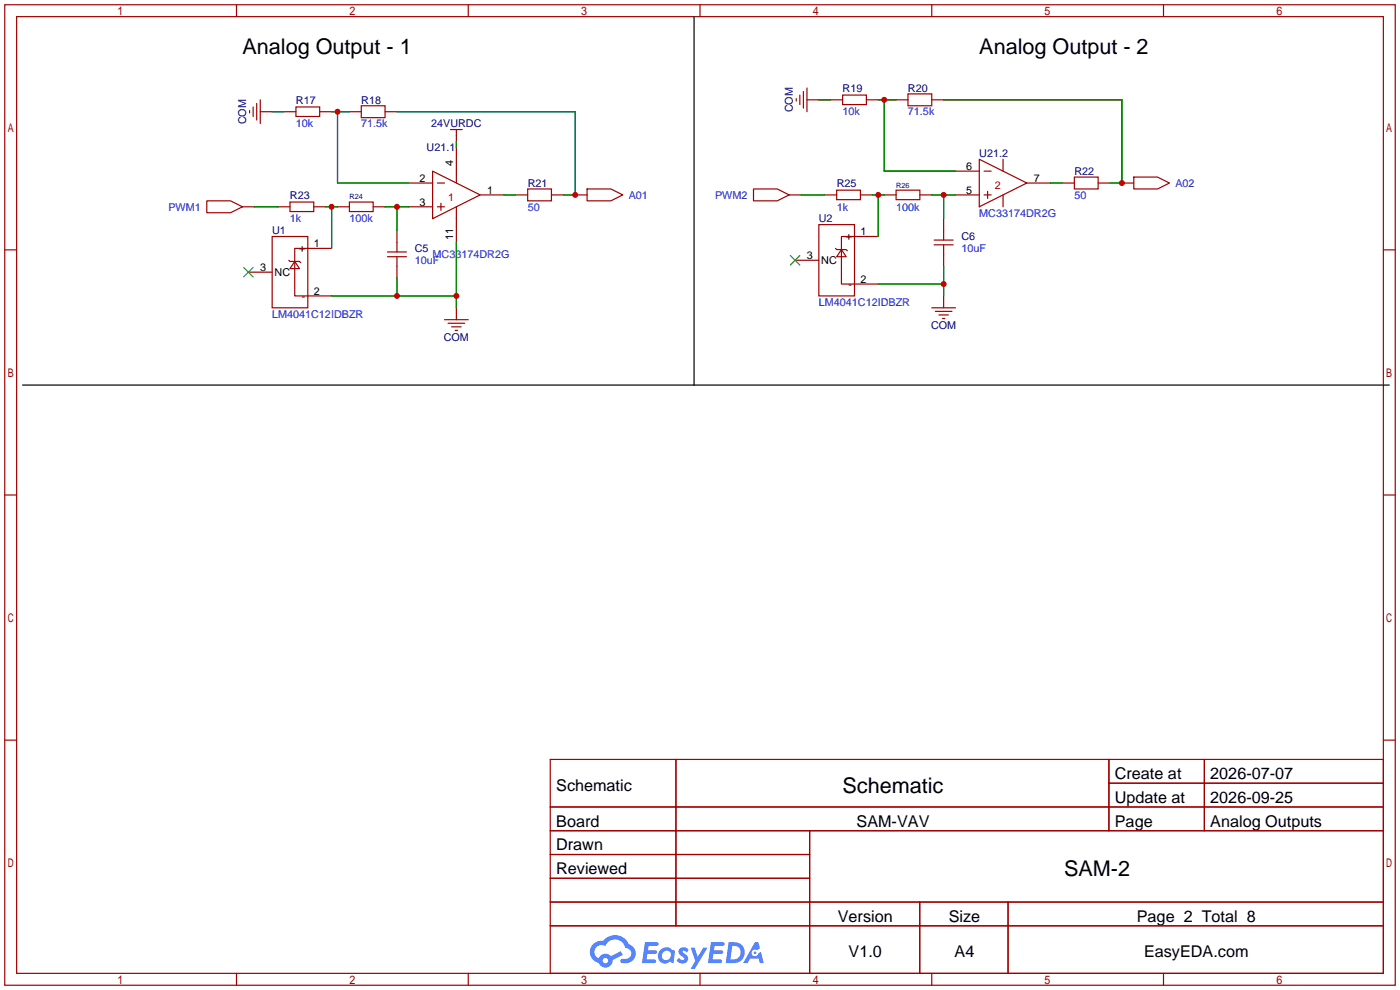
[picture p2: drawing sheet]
<svg xmlns="http://www.w3.org/2000/svg" width="299mm" height="212mm" viewBox="0 0 299 212" stroke-linecap="round" stroke-linejoin="round" font-family="sans-serif">
<g fill="none" stroke="#a10000" stroke-width=".25">
<path d="M1 1h297.2v209.6h-297.2zM3.6 3.6h292.1v204.4h-292.1zM50.5 1v2.6M100.1 1v2.6M149.6 1v2.6M199.1 1v2.6M248.7 1v2.6M1 53.4h2.6M295.7 53.4h2.5M1 105.8h2.6M295.7 105.8h2.5M1 158.2h2.6"/>
<path d="M295.7 158.2h2.5M117.6 162.3h178.1v45.7h-178.1zM117.6 172.5h178.1M117.6 177.5h178.1M144.5 162.3v35.6M173 177.5v30.5M237 162.3v15.2M237 167.4h58.7M257.4 162.3v15.2M117.6 182.6h55.4M117.6 192.8h178.1M117.6 187.7h55.4"/>
<path d="M117.6 197.9h178.1M196.6 192.8v15.2M215.4 192.8v15.2M50.5 208v2.6M100.1 208v2.6M149.6 208v2.6M199.1 208v2.6M248.7 208v2.6"/>
</g>
<g fill="#5487ff">
<path d="M145.3 202.7a1.3 1.3 0 0 1 1.9 .3l-.4 .6a.54 .54 0 0 0-.9-.2l.1 .2a1.34 1.34 0 0 1 .9 1.8 1.47 1.47 0 0 1-2.3-.1l.5-.6 .8 .5a.31 .31 0 0 0 .4-.3 .31 .31 0 0 0-.3-.4 1.12 1.12 0 0 1-.7-1.8z"/>
<path d="M147.6 202.5h.9l.6 2 1.2-2h.9l-2.7 4.6h-.9l1-1.7z"/>
<path d="M137.8 201.4h1.7a1.31 1.31 0 0 1 1.2 .2 .4 .4 0 0 1-.3 .5l-1.8 .1-.1 .9h1.6a.4 .4 0 0 1 .4 .4 .4 .4 0 0 1-.5 .4h-1.6l-.2 1.2h1.4a.46 .46 0 0 1 .5 0 .46 .46 0 0 1 .1 .5l-.4 .2h-2.6z"/>
<path d="M151.9 201.4h1.7a1.32 1.32 0 0 1 1.2 .2 .39 .39 0 0 1-.3 .5l-1.8 .1-.1 .9h1.6a.4 .4 0 0 1 .4 .4 .4 .4 0 0 1-.4 .4h-1.7l-.2 1.2h1.4a.46 .46 0 0 1 .5 0 .46 .46 0 0 1 .1 .5l-.4 .2h-2.6z"/>
<path d="M161.3 201.4h.8l.3 1.3-.6 .4a.75 .75 0 0 0-1.1 .3 .75 .75 0 0 0 .5 1 .75 .75 0 0 0 .9-.7l.5-.2 .6 2.3h-.8l-.3-.9h-1.8l-.5 .9h-1z"/>
<path d="M155.7 201.4l-.6 4.4h1.5a2.27 2.27 0 0 0 2.6-2.2 2.27 2.27 0 0 0-2.7-2.2zM156.5 202.1a1.5 1.5 0 0 1 1.8 1.6 1.5 1.5 0 0 1-1.9 1.4h-.3z"/>
<path d="M141.2 203a1.6 1.6 0 0 0-.3 2.3 1.6 1.6 0 0 0 2.3 .2l.7 .3 .3-2.4-.1-.3-.5-.1a1.58 1.58 0 0 0-2.4 0zM141.8 203.5a.98 .98 0 0 1 1.6 .4 .98 .98 0 0 1-1.1 1.3 .94 .94 0 0 1-.9-.7 .94 .94 0 0 1 .4-1z"/>
<path d="M126.8 201.8a2.37 2.37 0 0 0 1.1 4 1.54 1.54 0 0 0 1.8 1 1.54 1.54 0 0 0 1.2-1.6l2.2-1.1-.5-.8-2 1a1.57 1.57 0 0 0-2.7 .5 1.5 1.5 0 0 1-.7-2.1 1.5 1.5 0 0 1 2.2-.5 2.23 2.23 0 0 1 2.3-1.4 2.23 2.23 0 0 1 2 1.8 1.16 1.16 0 0 1 1.2 1.1 1.16 1.16 0 0 1-1.1 1.2h-.7a.47 .47 0 0 0-.5 .4 .47 .47 0 0 0 .4 .5 2.17 2.17 0 0 0 2.5-.9 2.17 2.17 0 0 0-.3-2.7l-.8-.4a3.2 3.2 0 0 0-5.5-.7l-1.1 .1zM128.8 205.3a.6 .6 0 0 1 1.2 0 .6 .6 0 0 1-1.2 0z"/>
<circle cx="161.4" cy="203.6" r=".28"/>
</g>
<g fill="none" stroke="#a10000" stroke-width=".25">
<path d="M171.7 19.6v3.5M172.5 18.8v5.1M53.3 23.6v.5M54.1 22.9v2M54.9 22.1v3.6M55.6 23.9h2.6M55.6 21.3v5.1M60.7 23.9h2.5M63.2 22.9h5.1v2h-5.1zM68.3 23.9h2.6M74.7 23.9h2.5M77.2 22.6h5.1v2.5h-5.1z"/>
<path d="M82.3 23.9h2.5M87.4 39.1h5.1M92.5 36.6l10.1 5.1-10.1 5zM93.5 39.1h1.5M96.3 27.7h2.5M97.5 27.7v2.5M97.5 31.5v7.6M170.2 21.1v.5M170.9 20.3v2.1M172.5 21.3h2.5M177.5 21.3h2.6M180.1 20.3h5.1v2.1h-5.1z"/>
<path d="M185.2 21.3h2.5M191.5 21.3h2.6M194.1 20.1h5v2.5h-5zM199.1 21.3h2.6M204.2 36.6h5.1M209.3 34l10.2 5.1-10.2 5.1zM210.3 36.6h1.5M214.4 34v2.6M219.5 39.1h5M227.1 39.1h2.5M229.6 37.8h5.1v2.6h-5.1zM234.7 39.1h2.5"/>
<path d="M239.8 39.1h2.5M242.3 37.8h5.1l2.5 1.3-2.5 1.3h-5.1zM44.2 42.9h5.1l2.5 1.3-2.5 1.3h-5.1zM51.8 44.2h2.6M53.1 58.2h5.1M58.2 50.5h7.6v15.3h-7.6zM59.4 44.2h2.6M61.7 55.6l.3 .3h2l.3 .2M62 43.2h5.1v2h-5.1zM63 55.9l1 1.5h-2zM67.1 44.2h2.5M70.9 53.1h-7.9v10.1h7.9"/>
<path d="M72.1 44.2h2.6M74.7 43.2h5.1v2h-5.1zM79.8 44.2h2.5M82.8 54.9h4.1M82.8 53.8h4.1M84.8 49.3v4.5M84.8 54.9v4.5M87.4 44.2h5.1M93.5 44.2h1.5M94.2 43.4v1.6M97.5 44.2v7.6M102.6 41.7h5.1"/>
<path d="M110.2 41.7h2.6M112.8 40.4h5.1v2.5h-5.1zM117.9 41.7h2.5M122.9 41.7h2.6M125.5 40.4h5.1l2.5 1.3-2.5 1.2h-5.1zM161 40.4h5.1l2.6 1.3-2.6 1.2h-5.1zM168.7 41.7h2.5M169.9 55.6h5.1M175 48h7.6v15.2h-7.6zM176.3 41.7h2.5M178.6 53.1l.2 .2h2l.3 .3M178.8 40.6h5.1v2.1h-5.1z"/>
<path d="M179.8 53.3l1 1.6h-2zM183.9 41.7h2.5M187.7 50.5h-7.9v10.2h7.9M189 41.7h2.5M191.5 40.6h5.1v2.1h-5.1zM196.6 41.7h2.5M199.6 52.3h4.1M199.6 51.3h4.1M201.7 46.7v4.6M201.7 52.3v4.6M204.2 41.7h5.1M210.3 41.7h1.5"/>
<path d="M211.1 40.9v1.5M214.4 41.7v2.5M95 68.3h5.1M95.8 69.1h3.5M96.5 69.8h2.1M97.3 70.6h.5M97.5 65.8v2.5M199.1 65.8h5.1M199.9 66.5h3.6M200.7 67.3h2M201.4 68.1h.5M201.7 63.2v2.6"/>
</g>
<g fill="none" stroke="#008700" stroke-width=".25">
<path d="M58.2 23.9h2.5M70.9 23.9h3.8M72.1 23.9v15.2h15.3M84.8 23.9h38.1v17.8h-2.5M97.5 30.2v1.3M175 21.3h2.5M187.7 21.3h3.8M189 21.3v15.3h15.2M201.7 21.3h38.1v17.8h-2.6M224.5 39.1h2.6M54.4 44.2h5M69.6 44.2h2.5"/>
<path d="M70.9 44.2v8.9M82.3 44.2h5.1M84.8 44.2v5.1M84.8 59.4v3.8M97.5 51.8v14M107.7 41.7h2.5M171.2 41.7h5.1M186.4 41.7h2.6M187.7 41.7v8.8M199.1 41.7h5.1M201.7 41.7v5M201.7 56.9v6.3"/>
<path d="M70.9 63.2h26.6M187.7 60.7h14"/>
</g>
<path d="M52.1 57.2l2 2M54.1 57.2l-2 2M168.9 54.6l2 2M170.9 54.6l-2 2" fill="none" stroke="#3c3" stroke-width=".25"/>
<path d="M148.3 3.6v78.7M4.8 82.3h292.1" fill="none" stroke="#000" stroke-width=".25"/>
<g fill="#c00">
<circle cx="97.5" cy="63.2" r=".63"/>
<circle cx="84.8" cy="63.2" r=".63"/>
<circle cx="70.9" cy="44.2" r=".63"/>
<circle cx="84.8" cy="44.2" r=".63"/>
<circle cx="122.9" cy="41.7" r=".63"/>
<circle cx="72.1" cy="23.9" r=".63"/>
<circle cx="201.7" cy="60.7" r=".63"/>
<circle cx="187.7" cy="41.7" r=".63"/>
<circle cx="201.7" cy="41.7" r=".63"/>
<circle cx="239.8" cy="39.1" r=".63"/>
<circle cx="189" cy="21.3" r=".63"/>
</g>
<g font-size="4.6">
<text x="51.8" y="11.5">Analog Output - 1</text>
<text x="209.3" y="11.5">Analog Output - 2</text>
<text x="180.1" y="169.4">Schematic</text>
<text x="227.4" y="187.2">SAM-2</text>
</g>
<g font-size="3.5">
<text x="238.3" y="166.5">Create at</text>
<text x="258.7" y="166.5">2026-07-07</text>
<text x="118.9" y="169.1">Schematic</text>
<text x="238.3" y="171.6">Update at</text>
<text x="258.7" y="171.6">2026-09-25</text>
<text x="118.9" y="176.7">Board</text>
<text x="183.1" y="176.7">SAM-VAV</text>
<text x="238.3" y="176.7">Page</text>
<text x="258.7" y="176.7">Analog Outputs</text>
<text x="118.9" y="181.8">Drawn</text>
<text x="118.9" y="186.8">Reviewed</text>
<text x="179.1" y="197">Version</text>
<text x="202.8" y="197">Size</text>
<text x="243" y="197">Page 2 Total 8</text>
<text x="181.4" y="204.6">V1.0</text>
<text x="204" y="204.6">A4</text>
<text x="244.5" y="204.6">EasyEDA.com</text>
</g>
<g font-size="2.3" fill="#000080">
<text x="63.2" y="22.1">R17</text>
<text x="77.2" y="22.1">R18</text>
<text x="180.1" y="19.6">R19</text>
<text x="194.1" y="19.6">R20</text>
<text x="52.6" y="26.6" transform="rotate(-90 52.6 26.6)">COM</text>
<text x="92.1" y="27.2">24VURDC</text>
<text x="169.5" y="24" transform="rotate(-90 169.5 24)">COM</text>
<text x="91.2" y="32.3">U21.1</text>
<text x="209.3" y="33.6">U21.2</text>
<text x="112.8" y="39.9">R21</text>
<text x="178.8" y="39.9">R25</text>
<text x="229.6" y="37.4">R22</text>
<text x="62" y="42.5">R23</text>
<text x="175" y="47.5">U2</text>
<text x="58.2" y="50.1">U1</text>
<text x="88.6" y="53.9">C5</text>
<text x="205.5" y="51.4">C6</text>
<text x="199" y="70.4">COM</text>
<text x="94.8" y="72.9">COM</text>
</g>
<g font-size="2.3" fill="#00f">
<text x="63.2" y="27.2">10k</text>
<text x="77.2" y="27.2">71.5k</text>
<text x="180.1" y="24.7">10k</text>
<text x="194.1" y="24.7">71.5k</text>
<text x="251.2" y="39.9">A02</text>
<text x="36" y="45">PWM1</text>
<text x="62" y="47.5">1k</text>
<text x="74.7" y="47.5">100k</text>
<text x="112.8" y="45">50</text>
<text x="134.4" y="42.5">A01</text>
<text x="152.8" y="42.5">PWM2</text>
<text x="178.8" y="45">1k</text>
<text x="191.5" y="45">100k</text>
<text x="209.3" y="46.3">MC33174DR2G</text>
<text x="229.6" y="42.5">50</text>
<text x="205.5" y="53.9">10uF</text>
<text x="88.6" y="56.4">10uF</text>
<text x="92.5" y="55.2">MC33174DR2G</text>
<text x="175" y="65.3">LM4041C12IDBZR</text>
<text x="58.2" y="67.9">LM4041C12IDBZR</text>
</g>
<g font-size="2.3">
<text x="96.8" y="35.5" transform="rotate(-90 96.8 35.5)">4</text>
<text x="89.6" y="38.9">2</text>
<text x="104.1" y="41.4">1</text>
<text x="206.5" y="41.4">5</text>
<text x="206.5" y="36.3">6</text>
<text x="221" y="38.9">7</text>
<text x="89.6" y="44">3</text>
<text x="63.9" y="53.9">+</text>
<text x="67.1" y="52.9">1</text>
<text x="96.8" y="51.3" transform="rotate(-90 96.8 51.3)">11</text>
<text x="180.8" y="51.3">+</text>
<text x="183.9" y="50.3">1</text>
<text x="55.6" y="57.9">3</text>
<text x="58.7" y="59">NC</text>
<text x="172.5" y="55.4">3</text>
<text x="175.5" y="56.4">NC</text>
<text x="64.5" y="64">-</text>
<text x="67.1" y="63">2</text>
<text x="181.3" y="61.5">-</text>
<text x="183.9" y="60.5">2</text>
</g>
<g font-size="2.3" fill="#a00000">
<text x="212.6" y="40.4">2</text>
<text x="95.8" y="43">1</text>
</g>
<g font-size="1.6" fill="#000080">
<text x="191.5" y="40.1">R26</text>
<text x="74.7" y="42.6">R24</text>
</g>
</svg>
